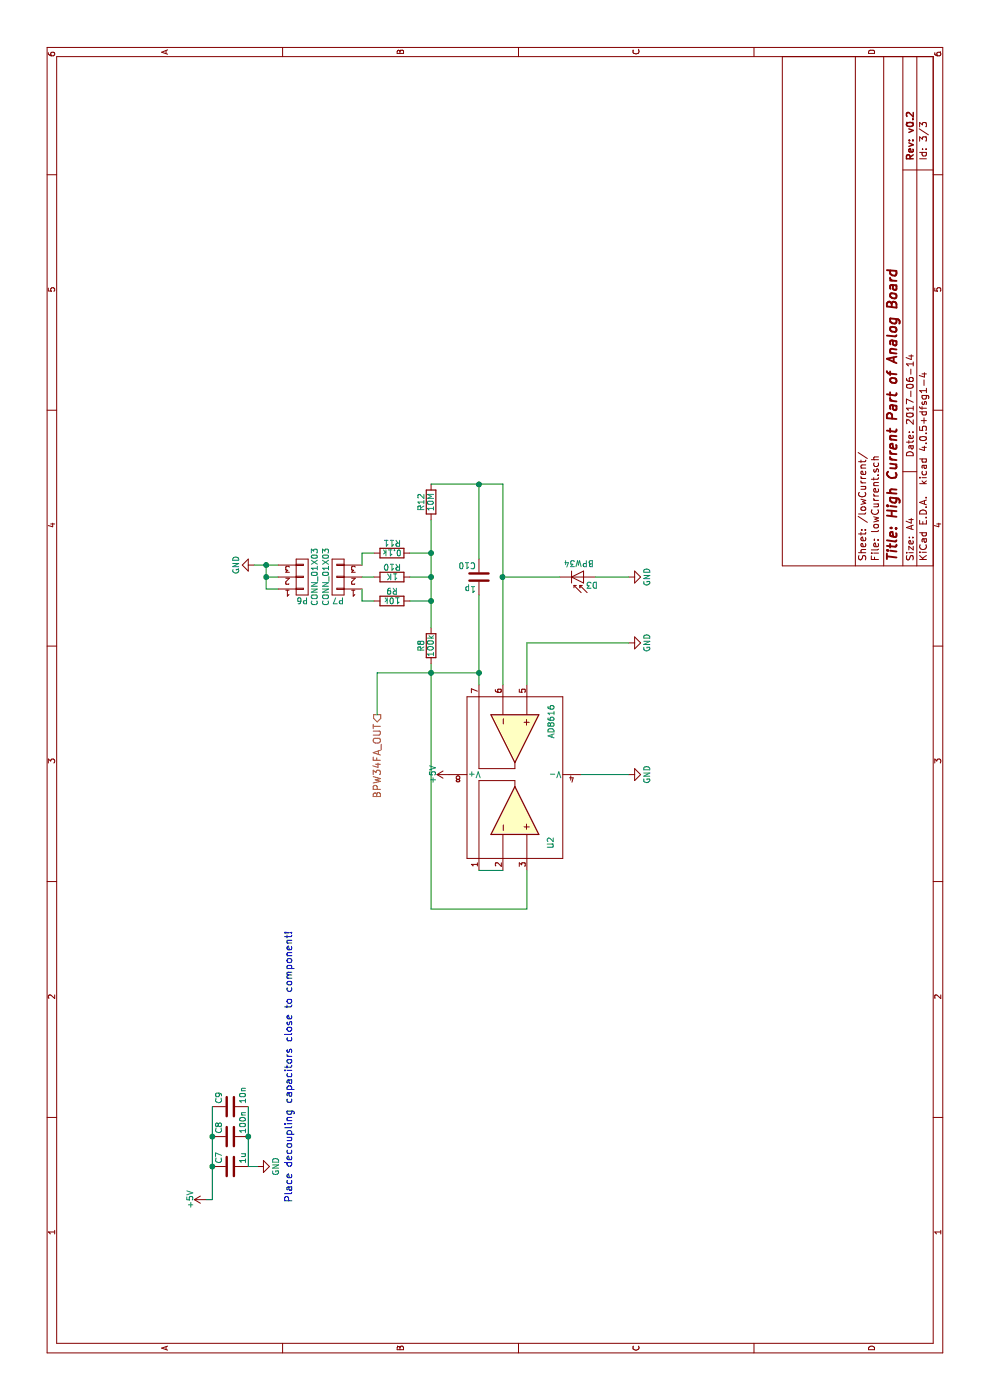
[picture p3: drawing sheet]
EESchema Schematic File Version 2
LIBS:power
LIBS:device
LIBS:transistors
LIBS:conn
LIBS:linear
LIBS:regul
LIBS:74xx
LIBS:cmos4000
LIBS:adc-dac
LIBS:memory
LIBS:xilinx
LIBS:microcontrollers
LIBS:dsp
LIBS:microchip
LIBS:analog_switches
LIBS:motorola
LIBS:texas
LIBS:intel
LIBS:audio
LIBS:interface
LIBS:digital-audio
LIBS:philips
LIBS:display
LIBS:cypress
LIBS:siliconi
LIBS:opto
LIBS:atmel
LIBS:contrib
LIBS:valves
LIBS:ad8616
LIBS:analog_board-cache
EELAYER 25 0
EELAYER END
$Descr A4 11693 8268
encoding utf-8
Sheet 3 3
Title "High Current Part of Analog Board"
Date "2017-06-14"
Rev "v0.2"
Comp ""
Comment1 ""
Comment2 ""
Comment3 ""
Comment4 ""
$EndDescr
$Comp
L GND #PWR018
U 1 1
P 5225 5250
F 0 "#PWR018" H 5225 5000 50  0001 C CNN
F 1 "GND" H 5225 5100 50  0000 C CNN
F 2 "" H 5225 5250 50  0000 C CNN
F 3 "" H 5225 5250 50  0000 C CNN
	1    5225 5250
	1    0    0    -1  
$EndComp
$Comp
L AD8616 U2
U 1 1
P 5225 4300
F 0 "U2" H 4604 4004 50  0000 L CNN
F 1 "AD8616" H 5525 4000 50  0000 L CNN
F 2 "SMD_Packages:SOIC-8-N" H 5028 4350 50  0001 C CNN
F 3 "http://www.farnell.com/datasheets/1841629.pdf" H 4928 4450 50  0001 C CNN
F 4 "AD8616ARZ" H 5225 4300 60  0001 C CNN "Farnell"
	1    5225 4300
	1    0    0    -1  
$EndComp
$Comp
L D_Photo D3
U 1 1
P 6875 4875
F 0 "D3" H 6895 4945 50  0000 L CNN
F 1 "BPW34" H 6835 4765 50  0000 C CNN
F 2 "Photodiodes:BPW34FA" H 6825 4875 50  0001 C CNN
F 3 "http://www.farnell.com/datasheets/2046123.pdf" H 6825 4875 50  0001 C CNN
F 4 "1045425" H 6875 4875 60  0001 C CNN "Farnell"
	1    6875 4875
	0    -1   1    0   
$EndComp
$Comp
L GND #PWR019
U 1 1
P 6875 5250
F 0 "#PWR019" H 6875 5000 50  0001 C CNN
F 1 "GND" H 6875 5100 50  0000 C CNN
F 2 "" H 6875 5250 50  0000 C CNN
F 3 "" H 6875 5250 50  0000 C CNN
	1    6875 5250
	-1   0    0    -1  
$EndComp
$Comp
L R R12
U 1 1
P 7500 3600
F 0 "R12" V 7580 3600 50  0000 C CNN
F 1 "10M" V 7500 3600 50  0000 C CNN
F 2 "Resistors_SMD:R_0805" V 7430 3600 50  0001 C CNN
F 3 "" H 7500 3600 50  0000 C CNN
F 4 "9238115" V 7500 3600 60  0001 C CNN "Farnell"
	1    7500 3600
	0    -1   -1   0   
$EndComp
$Comp
L R R8
U 1 1
P 6300 3600
F 0 "R8" V 6380 3600 50  0000 C CNN
F 1 "100k" V 6300 3600 50  0000 C CNN
F 2 "Resistors_SMD:R_0805" V 6230 3600 50  0001 C CNN
F 3 "" H 6300 3600 50  0000 C CNN
F 4 "2447551" V 6300 3600 60  0001 C CNN "Farnell"
	1    6300 3600
	0    -1   -1   0   
$EndComp
$Comp
L GND #PWR020
U 1 1
P 6975 2125
F 0 "#PWR020" H 6975 1875 50  0001 C CNN
F 1 "GND" H 6975 1975 50  0000 C CNN
F 2 "" H 6975 2125 50  0000 C CNN
F 3 "" H 6975 2125 50  0000 C CNN
	1    6975 2125
	-1   0    0    1   
$EndComp
$Comp
L CONN_01X03 P7
U 1 1
P 6875 2825
F 0 "P7" H 6875 3025 50  0000 C CNN
F 1 "CONN_01X03" V 6975 2825 50  0000 C CNN
F 2 "Samtec Connectors:Samtec-PHT-1-3-01-L-S" H 6875 2825 50  0001 C CNN
F 3 "" H 6875 2825 50  0000 C CNN
	1    6875 2825
	0    -1   -1   0   
$EndComp
$Comp
L CONN_01X03 P6
U 1 1
P 6875 2525
F 0 "P6" H 6875 2725 50  0000 C CNN
F 1 "CONN_01X03" V 6975 2525 50  0000 C CNN
F 2 "Samtec Connectors:Samtec-PHT-1-3-01-L-S" H 6875 2525 50  0001 C CNN
F 3 "" H 6875 2525 50  0000 C CNN
	1    6875 2525
	0    -1   1    0   
$EndComp
$Comp
L R R10
U 1 1
P 6875 3275
F 0 "R10" V 6955 3275 50  0000 C CNN
F 1 "1K" V 6875 3275 50  0000 C CNN
F 2 "Resistors_SMD:R_0805" V 6805 3275 50  0001 C CNN
F 3 "" H 6875 3275 50  0000 C CNN
F 4 "9237496" V 6875 3275 60  0001 C CNN "Farnell"
	1    6875 3275
	1    0    0    -1  
$EndComp
$Comp
L R R9
U 1 1
P 6675 3275
F 0 "R9" V 6755 3275 50  0000 C CNN
F 1 "10k" V 6675 3275 50  0000 C CNN
F 2 "Resistors_SMD:R_0805" V 6605 3275 50  0001 C CNN
F 3 "" H 6675 3275 50  0000 C CNN
F 4 "9237755" V 6675 3275 60  0001 C CNN "Farnell"
	1    6675 3275
	1    0    0    -1  
$EndComp
$Comp
L R R11
U 1 1
P 7075 3275
F 0 "R11" V 7155 3275 50  0000 C CNN
F 1 "0.1k" V 7075 3275 50  0000 C CNN
F 2 "Resistors_SMD:R_0805" V 7005 3275 50  0001 C CNN
F 3 "" H 7075 3275 50  0001 C CNN
F 4 "2504961" V 7075 3275 60  0001 C CNN "Farnell"
	1    7075 3275
	1    0    0    -1  
$EndComp
Wire Wire Line
	5225 4850 5225 5250
Wire Wire Line
	6875 4975 6875 5250
Wire Wire Line
	6450 3600 7350 3600
Wire Wire Line
	6975 2125 6975 2325
Wire Wire Line
	6775 2225 6975 2225
Wire Wire Line
	6775 2225 6775 2325
Connection ~ 6975 2225
Wire Wire Line
	6875 2325 6875 2225
Connection ~ 6875 2225
Wire Wire Line
	6675 3425 6675 3600
Connection ~ 6675 3600
Wire Wire Line
	6875 3425 6875 3600
Connection ~ 6875 3600
Wire Wire Line
	7075 3425 7075 3600
Connection ~ 7075 3600
Wire Wire Line
	6675 3125 6675 3025
Wire Wire Line
	6675 3025 6775 3025
Wire Wire Line
	6875 3125 6875 3025
Wire Wire Line
	6975 3025 7075 3025
Wire Wire Line
	7075 3025 7075 3125
Wire Wire Line
	7650 4200 5975 4200
$Comp
L GND #PWR021
U 1 1
P 6325 5250
F 0 "#PWR021" H 6325 5000 50  0001 C CNN
F 1 "GND" H 6325 5100 50  0000 C CNN
F 2 "" H 6325 5250 50  0000 C CNN
F 3 "" H 6325 5250 50  0000 C CNN
	1    6325 5250
	1    0    0    -1  
$EndComp
Wire Wire Line
	5975 4400 6325 4400
Wire Wire Line
	6325 4400 6325 5250
$Comp
L +5V #PWR022
U 1 1
P 5225 3750
F 0 "#PWR022" H 5225 3600 50  0001 C CNN
F 1 "+5V" H 5225 3890 50  0000 C CNN
F 2 "" H 5225 3750 50  0000 C CNN
F 3 "" H 5225 3750 50  0000 C CNN
	1    5225 3750
	1    0    0    -1  
$EndComp
$Comp
L +5V #PWR023
U 1 1
P 1675 1725
F 0 "#PWR023" H 1675 1575 50  0001 C CNN
F 1 "+5V" H 1675 1865 50  0000 C CNN
F 2 "" H 1675 1725 50  0000 C CNN
F 3 "" H 1675 1725 50  0000 C CNN
	1    1675 1725
	1    0    0    -1  
$EndComp
$Comp
L C C7
U 1 1
P 1950 1925
F 0 "C7" H 1975 2025 50  0000 L CNN
F 1 "1u" H 1975 1825 50  0000 L CNN
F 2 "Resistors_SMD:R_0805" H 1988 1775 50  0001 C CNN
F 3 "" H 1950 1925 50  0000 C CNN
F 4 "2496946" H 1950 1925 60  0001 C CNN "Farnell"
	1    1950 1925
	1    0    0    -1  
$EndComp
$Comp
L C C8
U 1 1
P 2200 1925
F 0 "C8" H 2225 2025 50  0000 L CNN
F 1 "100n" H 2225 1825 50  0000 L CNN
F 2 "Resistors_SMD:R_0805" H 2238 1775 50  0001 C CNN
F 3 "" H 2200 1925 50  0000 C CNN
F 4 "499687" H 2200 1925 60  0001 C CNN "Farnell"
	1    2200 1925
	1    0    0    -1  
$EndComp
$Comp
L C C9
U 1 1
P 2450 1925
F 0 "C9" H 2475 2025 50  0000 L CNN
F 1 "10n" H 2475 1825 50  0000 L CNN
F 2 "Resistors_SMD:R_0805" H 2488 1775 50  0001 C CNN
F 3 "" H 2450 1925 50  0000 C CNN
F 4 "1414662" H 2450 1925 60  0001 C CNN "Farnell"
	1    2450 1925
	1    0    0    -1  
$EndComp
Wire Wire Line
	1675 1725 1675 1775
Wire Wire Line
	1675 1775 2450 1775
Connection ~ 1950 1775
Connection ~ 2200 1775
$Comp
L GND #PWR024
U 1 1
P 1950 2150
F 0 "#PWR024" H 1950 1900 50  0001 C CNN
F 1 "GND" H 1950 2000 50  0000 C CNN
F 2 "" H 1950 2150 50  0000 C CNN
F 3 "" H 1950 2150 50  0000 C CNN
	1    1950 2150
	1    0    0    -1  
$EndComp
Wire Wire Line
	1950 2075 1950 2150
Wire Wire Line
	1950 2075 2450 2075
Connection ~ 2200 2075
Text Notes 1650 2450 0    60   ~ 0
Place decoupling capacitors close to component!
Wire Wire Line
	6875 4675 6875 4200
Connection ~ 6875 4200
Wire Wire Line
	4100 3600 6150 3600
Wire Wire Line
	5975 4000 6725 4000
$Comp
L C C10
U 1 1
P 6875 4000
F 0 "C10" H 6900 4100 50  0000 L CNN
F 1 "1p" H 6900 3900 50  0000 L CNN
F 2 "Resistors_SMD:R_0805" H 6913 3850 50  0001 C CNN
F 3 "" H 6875 4000 50  0000 C CNN
F 4 "1759179" H 6875 4000 60  0001 C CNN "Farnell"
	1    6875 4000
	0    1    -1   0   
$EndComp
Wire Wire Line
	6075 3150 6075 4000
Connection ~ 6075 4000
Wire Wire Line
	7025 4000 7650 4000
Wire Wire Line
	7650 3600 7650 4200
Connection ~ 7650 4000
Text HLabel 5725 3150 0    60   Output ~ 0
BPW34FA_OUT
Wire Wire Line
	6075 3150 5725 3150
Connection ~ 6075 3600
Wire Wire Line
	4425 4000 4425 4200
Wire Wire Line
	4100 3600 4100 4400
Wire Wire Line
	4100 4400 4425 4400
$EndSCHEMATC
